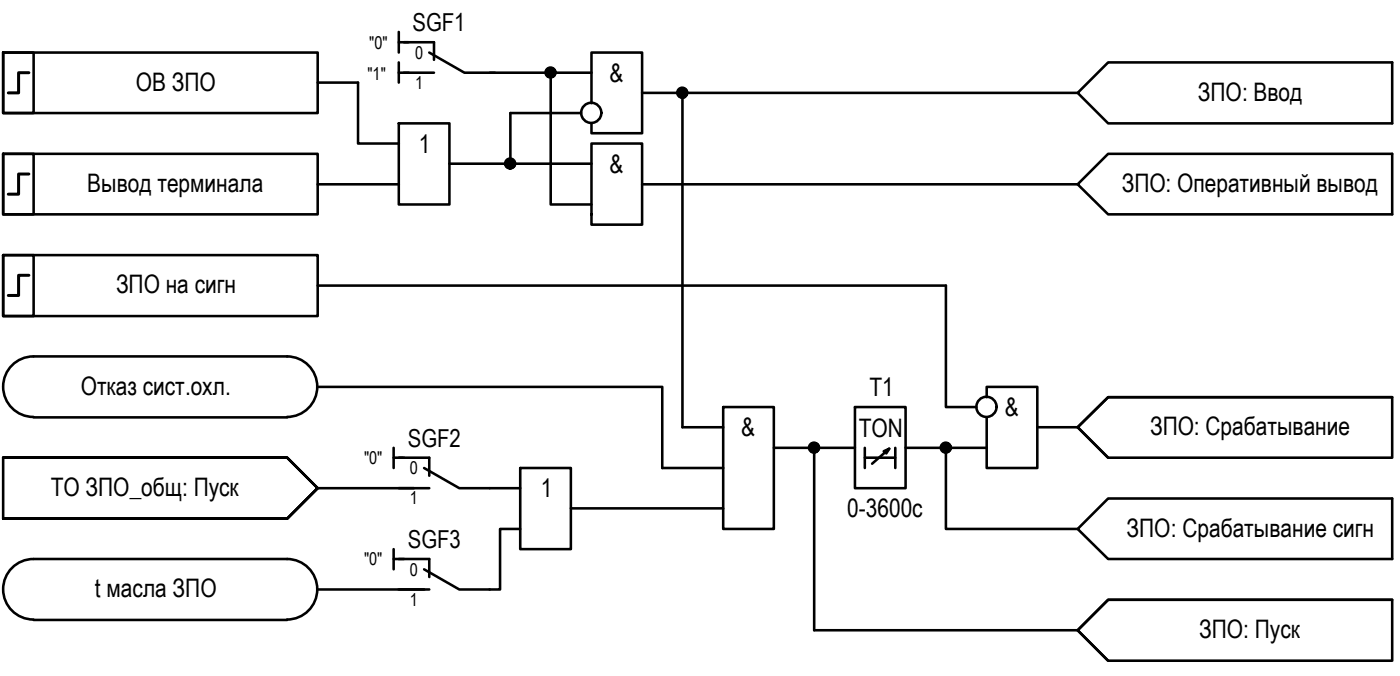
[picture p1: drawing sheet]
<svg xmlns="http://www.w3.org/2000/svg" width="138mm" height="67mm" viewBox="0 0 138 67" stroke-linecap="round" stroke-linejoin="round" font-family="sans-serif">
<!-- layer: 0 -->
<g fill="none" stroke="#000" stroke-width=".25">
<path d="M.3 15.2h3v5.9h-3zM.3 15.2h31v5.9h-31zM.3 5.2h3v6h-3zM.3 5.2h31v6h-31zM31.3 8.1h4v6.1h4M31.3 18.2h8M39.3 12.2h5v8h-5zM39.3 3.2v2M39.3 6.2v1.9M39.3 4.2h1M39.3 7.2h1M44.3 16.1h14"/>
<path d="M48.3 7.2h10M54.3 7.2v13h4M57.3 11.2h-7v4.9M58.3 10.2v-5h5v7.9h-5v-.9M58.3 14.2h5v8h-5zM63.3 18.2h43M63.3 9.2h43M67.3 9.2v32.9h4M109.3 15.2h28v5.9h-28l-3-2.9zM109.3 6.2h28v6h-28l-3-3zM.3 25.2h3v6h-3zM.3 25.2h31v6h-31z"/>
<path d="M3.3 35.2a2.98 2.98 0 0 0-3 2.9 2.98 2.98 0 0 0 3 3M3.3 35.2h25M28.3 35.2a2.98 2.98 0 0 1 3 2.9 2.98 2.98 0 0 1-3 3M31.3 28.2h62v11.9h3M31.3 38.2h34v8h6M97.3 39.2v-1h5v8h-5v-5M137.3 39.2h-28l-3 2.9 3 3M.3 45.1v6.1h28l3-3-3-3.1h-28h28l3 3.1-3 3h-28M3.3 55.1a2.98 2.98 0 0 0-3 3 2.98 2.98 0 0 0 3 3M3.3 55.1h25M3.3 41.2h25M28.3 55.1a2.98 2.98 0 0 1 3 3 2.98 2.98 0 0 1-3 3"/>
<path d="M31.3 58.1h10.5M31.3 48.2h9.5M38.8 45.1h1M38.8 44.2v2M38.8 54.2v2M38.8 55.1h1M48.3 48.2h3M51.3 52.2h-2v5.9h-1M51.3 46.2h5v8h-5zM56.3 50.1h15M71.3 40.1h5v12.1h-5zM76.3 44.2h8"/>
<path d="M80.3 44.2v18h26M84.3 40.1h5v8.1h-5zM85.3 44.2v2M85.3 45.1h3M87.2 44.5l.5-.2-1.7 1.4M87.7 44.3l-.3 .4M88.3 44.2v2M89.3 44.2h8M93.3 44.2v8h13M102.3 42.1h4M106.3 42.1l3-2.9h28v5.9h-28zM109.3 59.2h28v6h-28l-3-3z"/>
<path d="M109.3 49.2h28v5.9h-28l-3-2.9zM137.3 59.2h-28l-3 3 3 3M3.3 61.1h25"/>
<circle cx="50.3" cy="16.1" r=".49"/>
<circle cx="54.3" cy="7.2" r=".49"/>
<circle cx="58.3" cy="11.1" r=".99"/>
<circle cx="67.3" cy="9.1" r=".49"/>
<circle cx="80.3" cy="44.2" r=".49"/>
<circle cx="93.3" cy="44.2" r=".49"/>
<circle cx="97.3" cy="40.1" r=".99"/>
</g>
<path d="M39.8 4.2h3v1.7M39.8 7.2h3M42.3 5.2l3.5 2h3M39.3 45.1h3v1.8M39.3 55.1h3v1.8M39.3 58.1h3M39.3 48.2h3M41.8 56.2l3.5 1.9h3M41.8 46.2l3.5 2h3" fill="none" stroke="#000" stroke-width=".25"/>
<!-- layer: 0 -->
<g fill="#000" stroke="#000" stroke-width=".1">
<path d="M50.2 16.7h.2zM50.3 15.7h.1zM54 6.8h.7zM54.2 7.6h.3zM54.2 6.7h.2zM67.2 9.6h.3zM67.2 8.7h.2zM80.2 44.6h.2zM80.3 43.7h.1zM93.2 44.6h.2zM93.3 43.7h.1z"/>
<path d="M50.2 16.7h.2zM50.3 16.7h.1z"/>
<path d="M50.3 15.7h.1zM50.2 15.7h.2z"/>
<path d="M50.2 15.7h.3zM50.2 15.7h.3z"/>
<path d="M50.2 15.7h.3zM50.2 15.7h.3z"/>
<path d="M50.2 16.6h.3zM50.2 16.6l.2 .1z"/>
<path d="M50.1 15.7h.5zM50.1 15.7h.5z"/>
<path d="M50.1 16.6h.4zM50.1 16.6h.4z"/>
<path d="M50.1 15.7l.5 .1zM50.1 15.7l.5 .1z"/>
<path d="M50.1 16.6h.5zM50.1 16.6h.4z"/>
<path d="M50.1 15.8h.5zM50 15.8h.6z"/>
<path d="M50.1 16.6h.5zM50.1 16.6h.5z"/>
<path d="M50 15.8h.7zM50 15.8h.7z"/>
<path d="M50 16.5h.6zM50 16.5l.6 .1z"/>
<path d="M50 15.8l.7 .1zM50 15.8l.7 .1z"/>
<path d="M50 16.5h.7zM50 16.5h.6z"/>
<path d="M49.9 15.9h.8zM49.9 15.9h.8z"/>
<path d="M49.9 15.9h.9zM49.9 15.9h.9z"/>
<path d="M49.9 16.4l.8 .1zM49.9 16.4l.8 .1z"/>
<path d="M49.9 16.5h.8zM49.9 16.5h.8z"/>
<path d="M49.9 15.9l.9 .1zM49.9 15.9l.9 .1z"/>
<path d="M49.9 16.4h.9zM49.9 16.4h.8z"/>
<path d="M49.9 16h.9zM49.9 16h.9z"/>
<path d="M49.8 16l1 .1zM49.8 16l1 .1z"/>
<path d="M49.8 16.1h1zM49.8 16.1h1z"/>
<path d="M49.8 16.1h1zM49.8 16.1h1z"/>
<path d="M49.8 16.1l1 .1zM49.8 16.1l1 .1z"/>
<path d="M49.8 16.2l1 .1v-.1zM49.8 16.2l1 .1h-1z"/>
<path d="M49.8 16.3h1zM49.8 16.3h1z"/>
<path d="M49.8 16.3l1 .1zM49.8 16.3l1 .1z"/>
<path d="M49.9 16.4h.9zM49.9 16.4h.9z"/>
<path d="M54.2 7.6h.2zM54.2 7.6l.2 .1z"/>
<path d="M54.2 6.7h.3zM54.2 6.7h.3z"/>
<path d="M54.2 6.7h.3zM54.2 6.7h.3z"/>
<path d="M54.2 6.7h.3zM54.1 6.7h.4z"/>
<path d="M54.2 7.6h.3zM54.2 7.6h.3z"/>
<path d="M54.1 6.7h.5zM54.1 6.7h.5z"/>
<path d="M54.1 7.6h.4zM54.1 7.6h.4z"/>
<path d="M54.1 6.7h.5zM54 6.7h.6z"/>
<path d="M54.1 7.6h.5zM54.1 7.6h.4z"/>
<path d="M54 6.7l.7 .1zM54 6.7l.7 .1z"/>
<path d="M54 7.6h.6zM54 7.6h.6z"/>
<path d="M54 6.8h.7zM54 6.8h.7zM53.9 6.8h.8z"/>
<path d="M54 7.6h.7zM54 7.6h.6z"/>
<path d="M53.9 6.8l.9 .1zM53.9 6.8l.9 .1z"/>
<path d="M53.9 7.5h.8zM53.9 7.5h.8z"/>
<path d="M54 7.5h.7zM54 7.5l.7 .1z"/>
<path d="M53.9 6.9h.9zM53.9 6.9h.9z"/>
<path d="M53.9 6.9l.9 .1zM53.9 6.9l.9 .1z"/>
<path d="M53.9 7.4h.9zM53.9 7.4h.9z"/>
<path d="M53.9 7.4h.9zM53.9 7.4l.8 .1z"/>
<path d="M53.9 7h.9zM53.9 7h.9z"/>
<path d="M53.9 7l.9 .1v-.1zM53.9 7l.9 .1h-1z"/>
<path d="M53.9 7.3h.9zM53.9 7.3h.9z"/>
<path d="M53.9 7.3h.9zM53.9 7.3l.9 .1z"/>
<path d="M53.8 7.1h1zM53.8 7.1h1z"/>
<path d="M53.8 7.1l1 .1zM53.8 7.1l1 .1z"/>
<path d="M53.8 7.2h1zM53.8 7.2h1z"/>
<path d="M53.8 7.2l1 .1zM53.8 7.2l1 .1z"/>
<path d="M53.8 7.3h1zM53.8 7.3h1z"/>
<path d="M67.2 8.7h.3zM67.2 8.7h.3z"/>
<path d="M67.2 9.7h.2zM67.2 9.6l.2 .1z"/>
<path d="M67.2 8.7h.3zM67.2 8.7h.3z"/>
<path d="M67.2 8.7h.3zM67.1 8.7h.4z"/>
<path d="M67.2 9.6h.3zM67.2 9.6h.3z"/>
<path d="M67.1 8.7h.5zM67.1 8.7h.5z"/>
<path d="M67.1 9.6h.4zM67.1 9.6h.4z"/>
<path d="M67.1 8.7h.5zM67 8.7h.6z"/>
<path d="M67.1 9.6h.5zM67.1 9.6h.4z"/>
<path d="M67 8.7l.7 .1zM67 8.7l.7 .1z"/>
<path d="M67 9.6h.6zM67 9.6h.6z"/>
<path d="M67 8.8h.7zM67 8.8h.7z"/>
<path d="M67 9.5h.7zM67 9.5l.6 .1z"/>
<path d="M67 8.8l.7 .1zM67 8.8l.7 .1z"/>
<path d="M66.9 8.9h.8zM66.9 8.9h.8z"/>
<path d="M66.9 9.5h.8zM66.9 9.5h.8z"/>
<path d="M67 9.5h.7zM67 9.5h.7z"/>
<path d="M66.9 8.9h.9zM66.9 8.9h.9z"/>
<path d="M66.9 9.4h.8zM66.9 9.4l.8 .1z"/>
<path d="M66.9 8.9l.9 .1zM66.9 8.9l.9 .1z"/>
<path d="M66.9 9h.9zM66.9 9h.9z"/>
<path d="M66.9 9l.9 .1zM66.9 9l.9 .1z"/>
<path d="M66.9 9.3h.9zM66.9 9.3h.9z"/>
<path d="M66.9 9.3l.9 .1zM66.9 9.3l.9 .1z"/>
<path d="M66.9 9.4h.9zM66.9 9.4h.8z"/>
<path d="M66.9 9.1h.9zM66.9 9.1h.9z"/>
<path d="M66.8 9.1l1 .1zM66.8 9.1l1 .1z"/>
<path d="M66.8 9.2h1zM66.8 9.2h1z"/>
<path d="M66.8 9.2h1zM66.8 9.2h1z"/>
<path d="M66.9 9.2h.9zM66.9 9.2l.9 .1z"/>
<path d="M80.2 44.6h.2zM80.3 44.6h.1z"/>
<path d="M80.3 43.7h.1zM80.2 43.7h.2z"/>
<path d="M80.2 43.7h.3zM80.2 43.7h.3z"/>
<path d="M80.2 43.7h.3zM80.1 43.7h.4z"/>
<path d="M80.2 44.6h.3zM80.2 44.6h.2z"/>
<path d="M80.1 43.7h.5zM80.1 43.7h.5z"/>
<path d="M80.1 44.6h.4zM80.1 44.6h.4z"/>
<path d="M80.1 43.7h.5zM80.1 43.7h.5z"/>
<path d="M80.1 44.6h.5zM80.1 44.6h.4z"/>
<path d="M80 43.7l.7 .1zM80 43.7l.7 .1z"/>
<path d="M80 44.6h.6zM80 44.6h.6z"/>
<path d="M80 44.6h.7zM80 44.6h.6z"/>
<path d="M80 43.8h.7zM80 43.8h.7z"/>
<path d="M80 43.8h.7zM80 43.8h.7z"/>
<path d="M79.9 43.8l.8 .1zM79.9 43.8l.8 .1z"/>
<path d="M79.9 44.5h.8zM79.9 44.5h.8z"/>
<path d="M80 44.5h.7zM80 44.5l.7 .1z"/>
<path d="M79.9 43.9h.9zM79.9 43.9h.9z"/>
<path d="M79.9 44.4h.8zM79.9 44.4l.8 .1z"/>
<path d="M79.9 43.9l.9 .1zM79.9 43.9l.9 .1z"/>
<path d="M79.9 44h.9zM79.9 44h.9z"/>
<path d="M79.9 44h.9zM79.9 44h.9z"/>
<path d="M79.9 44.3h.9zM79.9 44.3h.9z"/>
<path d="M79.9 44.3l.9 .1zM79.9 44.3l.9 .1z"/>
<path d="M79.9 44.4h.9zM79.9 44.4h.8z"/>
<path d="M79.9 44l.9 .1zM79.9 44l.9 .1z"/>
<path d="M79.8 44.1l1 .1v-.1zM79.8 44.1l1 .1h-1z"/>
<path d="M79.8 44.2h1zM79.8 44.2h1z"/>
<path d="M79.8 44.2l1 .1zM79.8 44.2l1 .1z"/>
<path d="M79.9 44.3h.9zM79.9 44.3h.9z"/>
<path d="M93.2 44.6h.2zM93.3 44.6h.1z"/>
<path d="M93.3 43.7h.1zM93.2 43.7h.2z"/>
<path d="M93.2 43.7h.3zM93.1 43.7h.4z"/>
<path d="M93.1 43.7h.4zM93.1 43.7h.4z"/>
<path d="M93.1 44.6h.4zM93.1 44.6h.3z"/>
<path d="M93.1 43.7h.5zM93.1 43.7h.5z"/>
<path d="M93.1 44.6h.4zM93.1 44.6h.4z"/>
<path d="M93.1 43.7h.5zM93.1 43.7h.5z"/>
<path d="M93.1 44.6h.5zM93.1 44.6h.4z"/>
<path d="M93.1 43.7l.6 .1zM93.1 43.7l.6 .1z"/>
<path d="M93.1 44.6h.5zM93.1 44.6h.5z"/>
<path d="M93 43.8h.7zM93 43.8h.7z"/>
<path d="M93 44.6h.7zM93 44.6h.6z"/>
<path d="M93 43.8h.7zM93 43.8h.7z"/>
<path d="M92.9 43.8l.8 .1zM92.9 43.8l.8 .1z"/>
<path d="M92.9 44.5h.8zM92.9 44.5h.8z"/>
<path d="M93 44.5h.7zM93 44.5l.7 .1z"/>
<path d="M92.9 43.9h.9zM92.9 43.9h.9z"/>
<path d="M92.9 44.4h.8zM92.9 44.4l.8 .1z"/>
<path d="M92.9 43.9l.9 .1zM92.9 43.9l.9 .1z"/>
<path d="M92.9 44h.9zM92.9 44h.9z"/>
<path d="M92.9 44.3l.9 .1zM92.9 44.3l.9 .1z"/>
<path d="M92.9 44.4h.9zM92.9 44.4h.8z"/>
<path d="M92.9 44h.9zM92.9 44h.9z"/>
<path d="M92.9 44l.9 .1zM92.9 44l.9 .1z"/>
<path d="M92.9 44.1l.9 .1v-.1zM92.9 44.1l.9 .1h-.9z"/>
<path d="M92.9 44.2h.9zM92.9 44.2h.9z"/>
<path d="M92.9 44.2l.9 .1zM92.9 44.2l.9 .1z"/>
<path d="M92.9 44.3h.9zM92.9 44.3h.9z"/>
<path d="M92.9 44.3h.9zM92.9 44.3h.9z"/>
</g>
<path d="M2.9 17.2h-1.1v2h-1M2.9 7.2h-1.1v2h-1M2.9 27.2h-1.1v1.9h-1" fill="none" stroke="#000" stroke-width=".3"/>
<g font-size="2.5">
<text x="13.4" y="8.9">ОВ ЗПО</text>
<text x="60.1" y="8.1">&amp;</text>
<text x="118.2" y="9.9">ЗПО: Ввод</text>
<text x="41.3" y="15">1</text>
<text x="60.1" y="17">&amp;</text>
<text x="8.6" y="18.9">Вывод терминала</text>
<text x="110.7" y="18.9">ЗПО: Оперативный вывод</text>
<text x="11.4" y="28.9">ЗПО на сигн</text>
<text x="8" y="38.9">Отказ сист.охл.</text>
<text x="85.8" y="39">T1</text>
<text x="99.1" y="41">&amp;</text>
<text x="73.1" y="43">&amp;</text>
<text x="84.7" y="43.1">TON</text>
<text x="113.5" y="42.9">ЗПО: Срабатывание</text>
<text x="5" y="48.9">ТО ЗПО_общ: Пуск</text>
<text x="53.4" y="49">1</text>
<text x="83.6" y="51">0-3600с</text>
<text x="111.1" y="52.9">ЗПО: Срабатывание сигн</text>
<text x="9.4" y="58.9">t масла ЗПО</text>
<text x="118.3" y="62.9">ЗПО: Пуск</text>
</g>
<g font-size="2.4">
<text x="40.7" y="3">SGF1</text>
<text x="40.2" y="44">SGF2</text>
<text x="40.2" y="54">SGF3</text>
</g>
<g font-size="1.7">
<text x="36.4" y="4.8">&quot;0&quot;</text>
<text x="41" y="5.8">0</text>
<text x="36.3" y="7.9">&quot;1&quot;</text>
<text x="41" y="8.8">1</text>
<text x="35.9" y="45.8">&quot;0&quot;</text>
<text x="40.4" y="46.8">0</text>
<text x="40.4" y="49.8">1</text>
<text x="35.9" y="55.8">&quot;0&quot;</text>
<text x="40.4" y="56.8">0</text>
<text x="40.4" y="59.8">1</text>
</g>
</svg>
